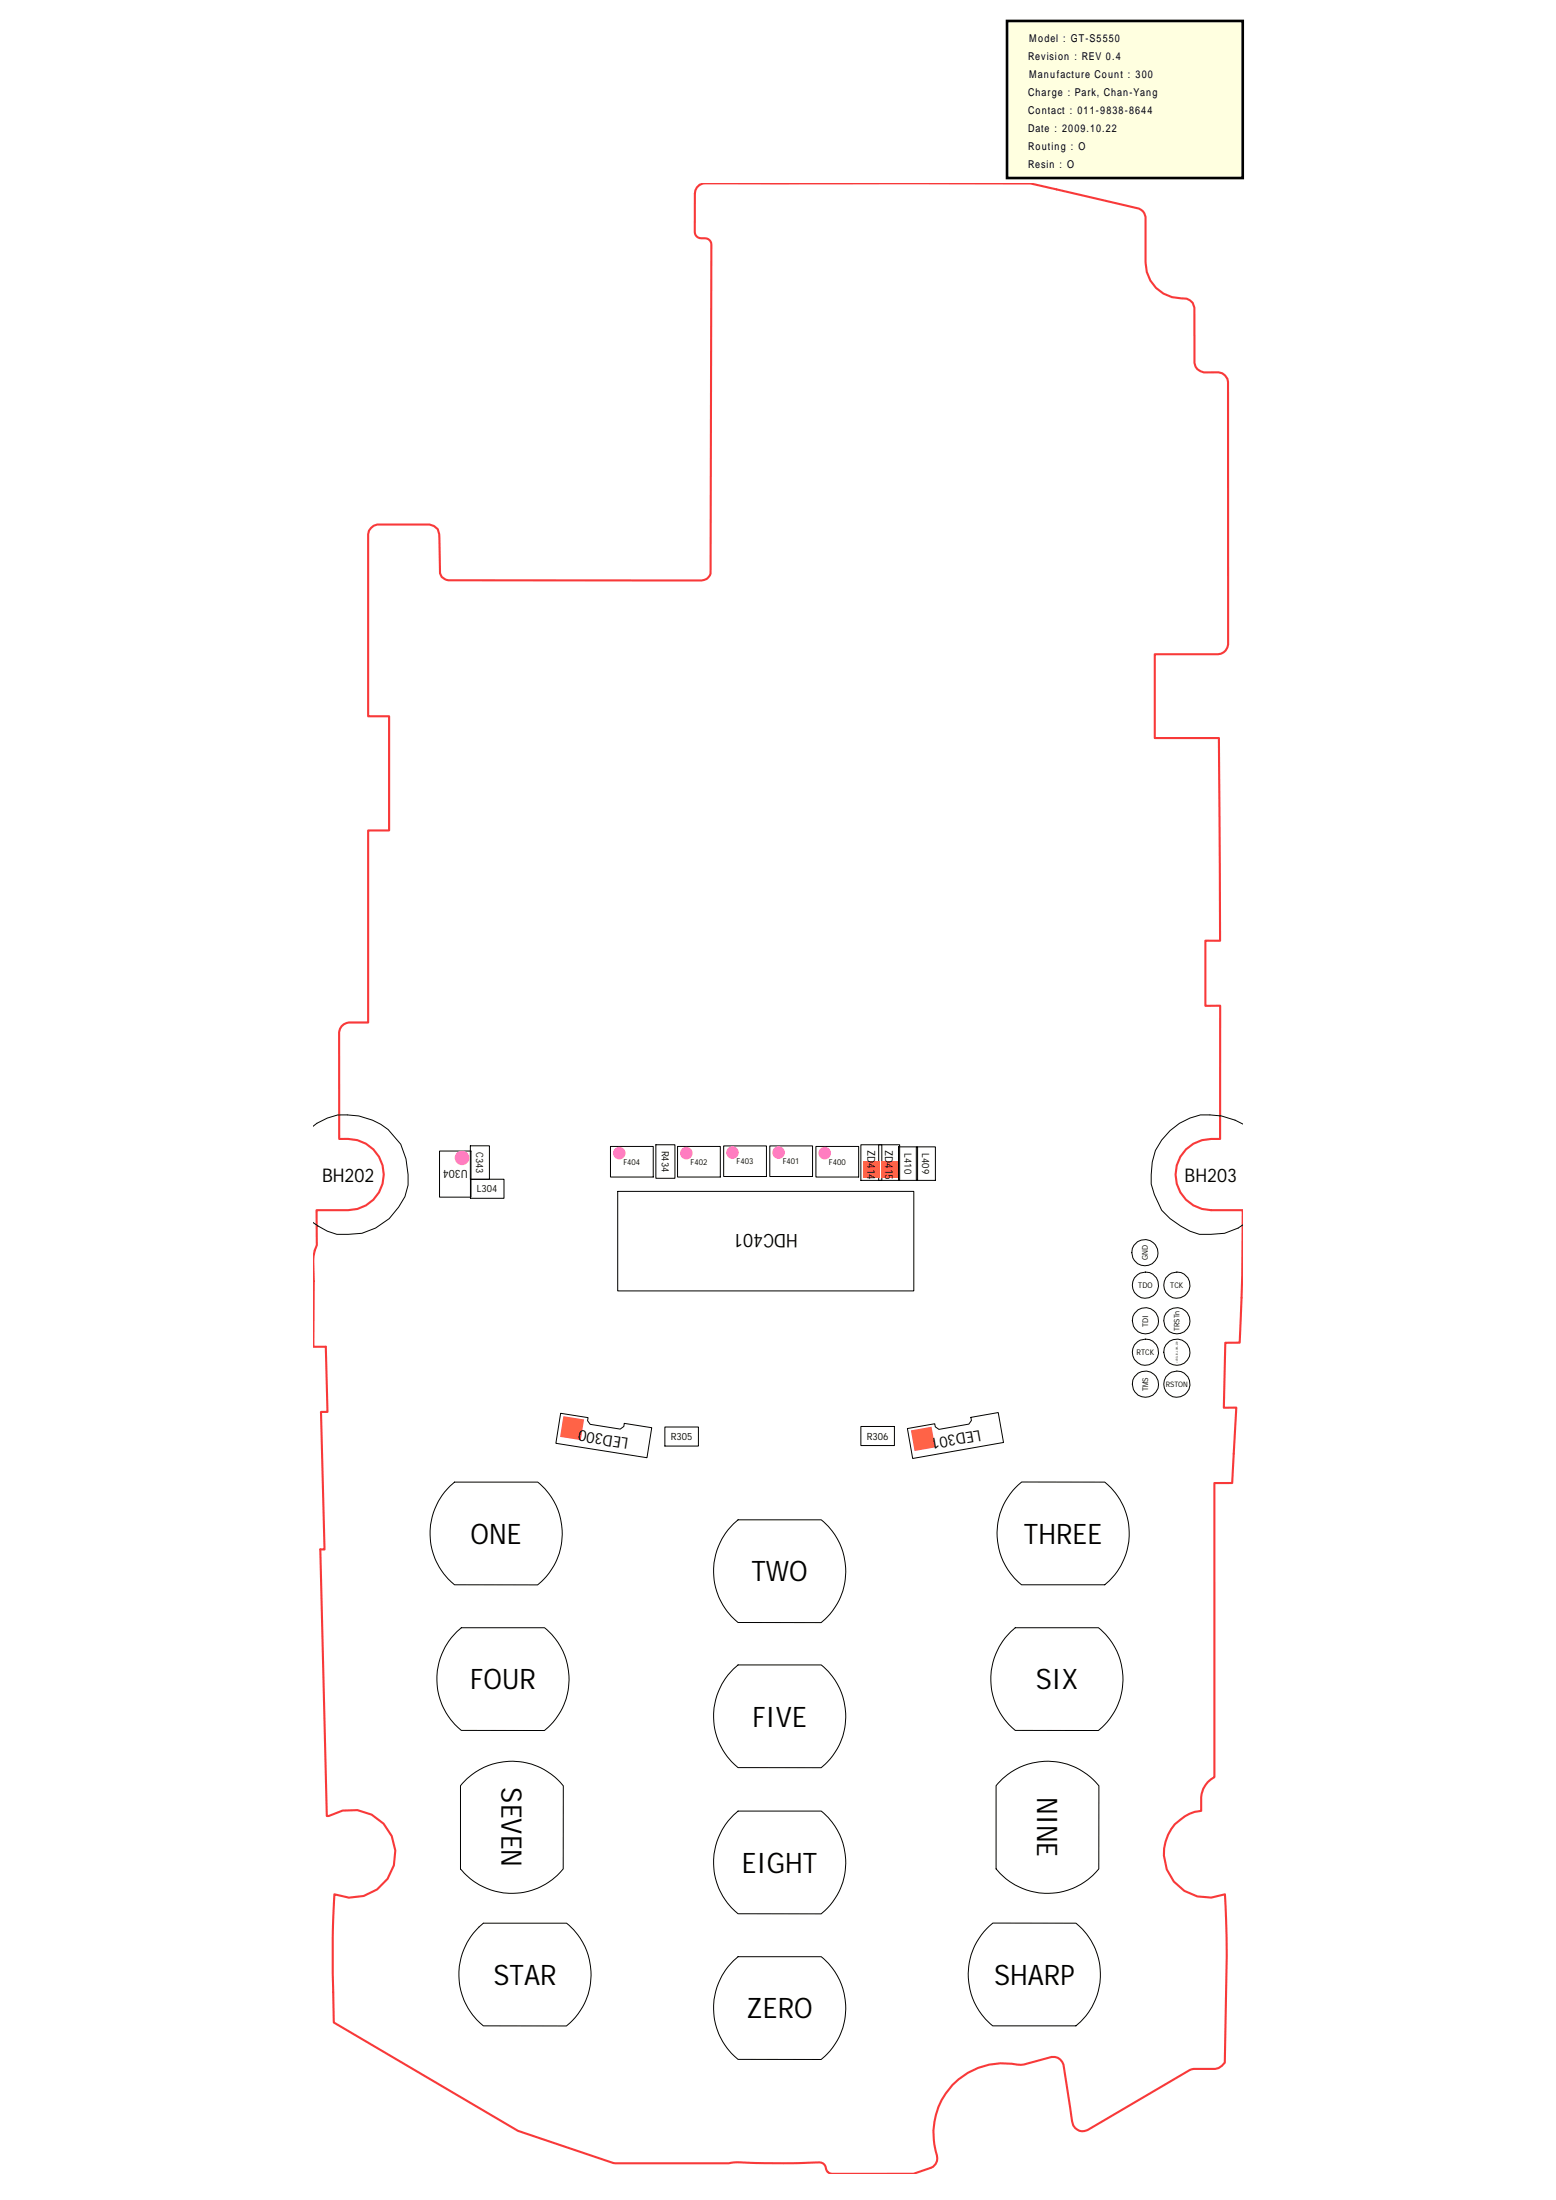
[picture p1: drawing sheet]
<svg xmlns="http://www.w3.org/2000/svg" width="297mm" height="420mm" viewBox="0 0 297 420" stroke-linecap="round" stroke-linejoin="round" font-family="sans-serif">
<path d="M133 35.8l.6-.5 1-.3h62.1l20.7 4.8a1.95 1.95 0 0 1 1.3 1.6v8.8a6.8 6.8 0 0 0 6.8 6.8 2.13 2.13 0 0 1 2.5 1.8v10.5a2.01 2.01 0 0 0 1.8 1.8h2.8a2.01 2.01 0 0 1 1.8 1.8v50.2a2.04 2.04 0 0 1-1.9 1.8h-12.1v16.1h12.3l.2 38.7h-2.8v12.4h2.8v25.4a7.5 7.5 0 0 0-7.6 3.4 6.8 6.8 0 0 0 5.9 10.2h6l-.1 12.6-.4 12.7h-2.8l-.3 12.4h2.4l-.8 14.4h-3.4v56.2a4.7 4.7 0 0 0-2.5 3.8v2.6a8.3 8.3 0 0 0-7.1 9.3 8.3 8.3 0 0 0 9 7.3l2.6-.6 .4 11.7-.4 20.4-1.2 1.1-.6 .1h-4.1l-.8 .2-19.5 11.5a2.01 2.01 0 0 1-2.9-1.7l-1.7-10.8a2.03 2.03 0 0 0-2.3-1.5l-5.8 1.5a14.3 14.3 0 0 0-11.9 2.8 13.6 13.6 0 0 0-4.2 14.5 1.94 1.94 0 0 1-1.2 2.4l-3.2 1.2h-15.5a1.27 1.27 0 0 1-1.3-1.3 1.36 1.36 0 0 0-1.7-.9h-.6a175.6 175.6 0 0 1-14.8 0l-1.4 .2h-21.7l-18.5-6.2-35.2-20.7-.2-16.3 .3-8.2a8.4 8.4 0 0 0 11.7-8.4 8.4 8.4 0 0 0-12.8-6.6h-.3l-1.3-50.9h.9l-.7-26.2h1.2l-.3-12.5h-2.4v-16.5l.3-1.9 .4-1-.1-6.7h6.1a6.8 6.8 0 0 0 6.8-6.8 6.8 6.8 0 0 0-6.8-6.8h-1.7l-.1-20.4a2.03 2.03 0 0 1 1.9-1.8h3.7v-36.7h4v-21.8h-4v-34.8a2.14 2.14 0 0 1 1.7-1.8h10l.8 .3 .8 .6 .2 .9 .2 7.5a1.94 1.94 0 0 0 1.6 1.3l48.3 .1a1.87 1.87 0 0 0 1.7-1.4l.2-62.8a1.2 1.2 0 0 0-1.2-1.2 1.44 1.44 0 0 1-2-1.2v-7.3l.1-.6z" fill="none" stroke="#f83939" stroke-width=".4"/>
<g fill="none" stroke="#000" stroke-width=".19">
<path d="M59.8 215.1a10.2 10.2 0 0 1 8.7-2l2.6 .8 1.6 .8 1.4 1 2.4 2.8 1 2.8 .4 3v2l-.6 2.2a12.2 12.2 0 0 1-8.2 7l-4.8 .2-1.8-.6-2.7-1.6M83.9 219.8h6v8.8h-6zM89.8 218.8h3.6v6.4h-3.6zM116.5 218.9h8.2v5.9h-8.2zM125.2 218.6h3.6v6.4h-3.6zM129.3 218.9h8.2v5.9h-8.2zM138.1 218.8h8.2v5.9h-8.2zM147 218.8h8.1v5.9h-8.1zM155.8 218.9h8.1v5.9h-8.1zM164.3 218.6h4v6.8h-4zM167.7 218.6h4v6.8h-4zM171.5 219h3.7v6.4h-3.7z"/>
<path d="M174.9 219h3.7v6.4h-3.7zM237.3 214.7a13.5 13.5 0 0 0-8.1-1.8 12.2 12.2 0 0 0-8.6 6.8l-.6 2.2-.2 4.2 .6 2 1.4 3a15.7 15.7 0 0 0 7.2 4.6l4.8-.2 2.6-1 .9-.6M89.8 225.2h6.4v3.7h-6.4zM117.9 227.5h56.5v19h-56.5zM107 269.9l5.3 .8-.1 .6 .5 .7 5.7 .9 .7-.5 .1-.6 5.2 .9-.9 5.7-17.4-2.8zM126.9 272.5h6.4v3.7h-6.4zM164.3 272.4h6.4v3.7h-6.4zM173.2 272.8l5.2-.9 .1 .6 .7 .5 5.8-1 .4-.7-.1-.6 5.3-.9 1 5.7-17.4 3zM85.9 283.8l.9-.7h15.9a12.6 12.6 0 0 1-.1 19.6h-15.8a12.6 12.6 0 0 1-.9-18.9zM140 291l.9-.7h15.9a12.6 12.6 0 0 1 0 19.6h-15.9a12.6 12.6 0 0 1-.9-18.9zM194.3 283.7l.7-.7 15.9 .1a12.6 12.6 0 0 1 0 19.6h-15.9a12.6 12.6 0 0 1-.7-19zM87.2 311.6l.9-.7h15.9a12.6 12.6 0 0 1-.1 19.6h-15.8a12.6 12.6 0 0 1-.9-18.9z"/>
<path d="M140 318.7l.9-.7h15.9a12.6 12.6 0 0 1 0 19.6h-15.9a12.6 12.6 0 0 1-.9-18.9zM193 311.6l.8-.7h15.9a12.6 12.6 0 0 1 0 19.6h-15.9a12.6 12.6 0 0 1-.8-18.9zM89.2 339.7a12.6 12.6 0 0 1 18.3 1.4v15.8a12.6 12.6 0 0 1-19.6 0v-15.9zM191.4 339.7a12.6 12.6 0 0 1 18.4 1.4v15.8a12.6 12.6 0 0 1-19.6 0v-15.9zM140 346.6l.9-.7h15.9a12.6 12.6 0 0 1 0 19.6h-15.9a12.6 12.6 0 0 1-.9-18.9zM91.4 368l.9-.7h15.9a12.6 12.6 0 0 1-.1 19.6h-15.8a12.6 12.6 0 0 1-.9-18.9zM140 374.4l.9-.7h15.9a12.6 12.6 0 0 1 0 19.6h-15.9a12.6 12.6 0 0 1-.9-18.9zM188.3 368.4l1.2-1.1h15.9a12.6 12.6 0 0 1 0 19.6h-15.9a12.6 12.6 0 0 1-1.2-18.5z"/>
<circle cx="218.6" cy="239.2" r="2.5"/>
<circle cx="218.7" cy="245.4" r="2.5"/>
<circle cx="218.7" cy="258.2" r="2.5"/>
<circle cx="218.7" cy="252.3" r="2.5"/>
<circle cx="224.7" cy="245.4" r="2.5"/>
<circle cx="224.7" cy="258.3" r="2.5"/>
<circle cx="224.7" cy="252.3" r="2.5"/>
<circle cx="218.7" cy="264.4" r="2.5"/>
<circle cx="224.7" cy="264.3" r="2.5"/>
</g>
<g fill="#ff7cc5">
<circle cx="157.4" cy="220.2" r="1.2"/>
<circle cx="148.6" cy="220.1" r="1.2"/>
<circle cx="131" cy="220.2" r="1.2"/>
<circle cx="139.8" cy="220.1" r="1.2"/>
<circle cx="118.2" cy="220.2" r="1.2"/>
</g>
<g fill="#ff6347">
<path d="M107.5 270.5l4 .6-.6 3.9-4-.6z"/>
<path d="M173.9 273.2l3.9-.7 .7 3.9-3.9 .7z"/>
</g>
<circle cx="88.2" cy="221.1" r="1.4" fill="#ff7cc5"/>
<g fill="#ff6347">
<path d="M164.7 221.8h3.2v3.2h-3.2z"/>
<path d="M168.1 221.8h3.2v3.2h-3.2z"/>
</g>
<path d="M192.2 4h45v30h-45z" fill="#ffffe0" stroke="#000" stroke-width=".5"/>
<g font-size="5.4">
<text x="89.8" y="294.8">ONE</text>
<text x="195.5" y="294.8">THREE</text>
<text x="143.5" y="302">TWO</text>
<text x="89.7" y="322.6">FOUR</text>
<text x="197.7" y="322.6">SIX</text>
<text x="143.6" y="329.7">FIVE</text>
<text x="95.7" y="341.4" transform="rotate(90 95.7 341.4)">SEVEN</text>
<text x="198" y="343.2" transform="rotate(90 198 343.2)">NINE</text>
<text x="141.6" y="357.7">EIGHT</text>
<text x="94.2" y="379.1">STAR</text>
<text x="189.8" y="379.1">SHARP</text>
<text x="142.5" y="385.5">ZERO</text>
</g>
<g font-size="3.6">
<text x="61.5" y="225.6">BH202</text>
<text x="226.2" y="225.6">BH203</text>
<text x="152.3" y="235.7" transform="rotate(-180 152.3 235.7)">HDC401</text>
</g>
<g font-size="3">
<text x="120" y="274.6" transform="rotate(-171 120 274.6)">LED300</text>
<text x="187.1" y="273" transform="rotate(170 187.1 273)">LED301</text>
</g>
<text font-size="2.2" x="89.3" y="223.4" transform="rotate(-180 89.3 223.4)">U304</text>
<g font-size="2.1">
<text x="196.2" y="8.1">Model : GT-S5550</text>
<text x="196.2" y="11.5">Revision : REV 0.4</text>
<text x="196.2" y="14.9">Manufacture Count : 300</text>
<text x="196.2" y="18.3">Charge : Park, Chan-Yang</text>
<text x="196.2" y="21.7">Contact : 011-9838-8644</text>
<text x="196.2" y="25.2">Date : 2009.10.22</text>
<text x="196.2" y="28.6">Routing : O</text>
<text x="196.2" y="32">Resin : O</text>
<text x="165.6" y="219.6" transform="rotate(90 165.6 219.6)">ZD414</text>
<text x="169" y="219.6" transform="rotate(90 169 219.6)">ZD415</text>
</g>
<g font-size="1.9">
<text x="90.9" y="220" transform="rotate(90 90.9 220)">C343</text>
<text x="126.3" y="219.8" transform="rotate(90 126.3 219.8)">R434</text>
<text x="172.6" y="220.3" transform="rotate(90 172.6 220.3)">L410</text>
<text x="176" y="220.3" transform="rotate(90 176 220.3)">L409</text>
<text x="91" y="227.7">L304</text>
<text x="128.1" y="275">R305</text>
<text x="165.5" y="274.9">R306</text>
</g>
<g font-size="1.6">
<text x="119" y="222.4">F404</text>
<text x="131.8" y="222.4">F402</text>
<text x="140.6" y="222.3">F403</text>
<text x="149.4" y="222.3">F401</text>
<text x="158.2" y="222.4">F400</text>
</g>
<g font-size="1.5">
<text x="217.3" y="246">TDO</text>
<text x="219.1" y="240.7" transform="rotate(-90 219.1 240.7)">GND</text>
<text x="223.4" y="246">TCK</text>
<text x="219.2" y="253.4" transform="rotate(-90 219.2 253.4)">TDI</text>
<text x="217" y="258.8">RTCK</text>
<text x="219.2" y="265.7" transform="rotate(-90 219.2 265.7)">TMS</text>
</g>
<g font-size="1.4">
<text x="225.2" y="254.2" transform="rotate(-90 225.2 254.2)">TRSTn</text>
<text x="222.5" y="264.9">RSTON</text>
</g>
<text font-size=".5" x="224.8" y="260.3" transform="rotate(-90 224.8 260.3)">+VDD_IO_LOW_200</text>
</svg>
